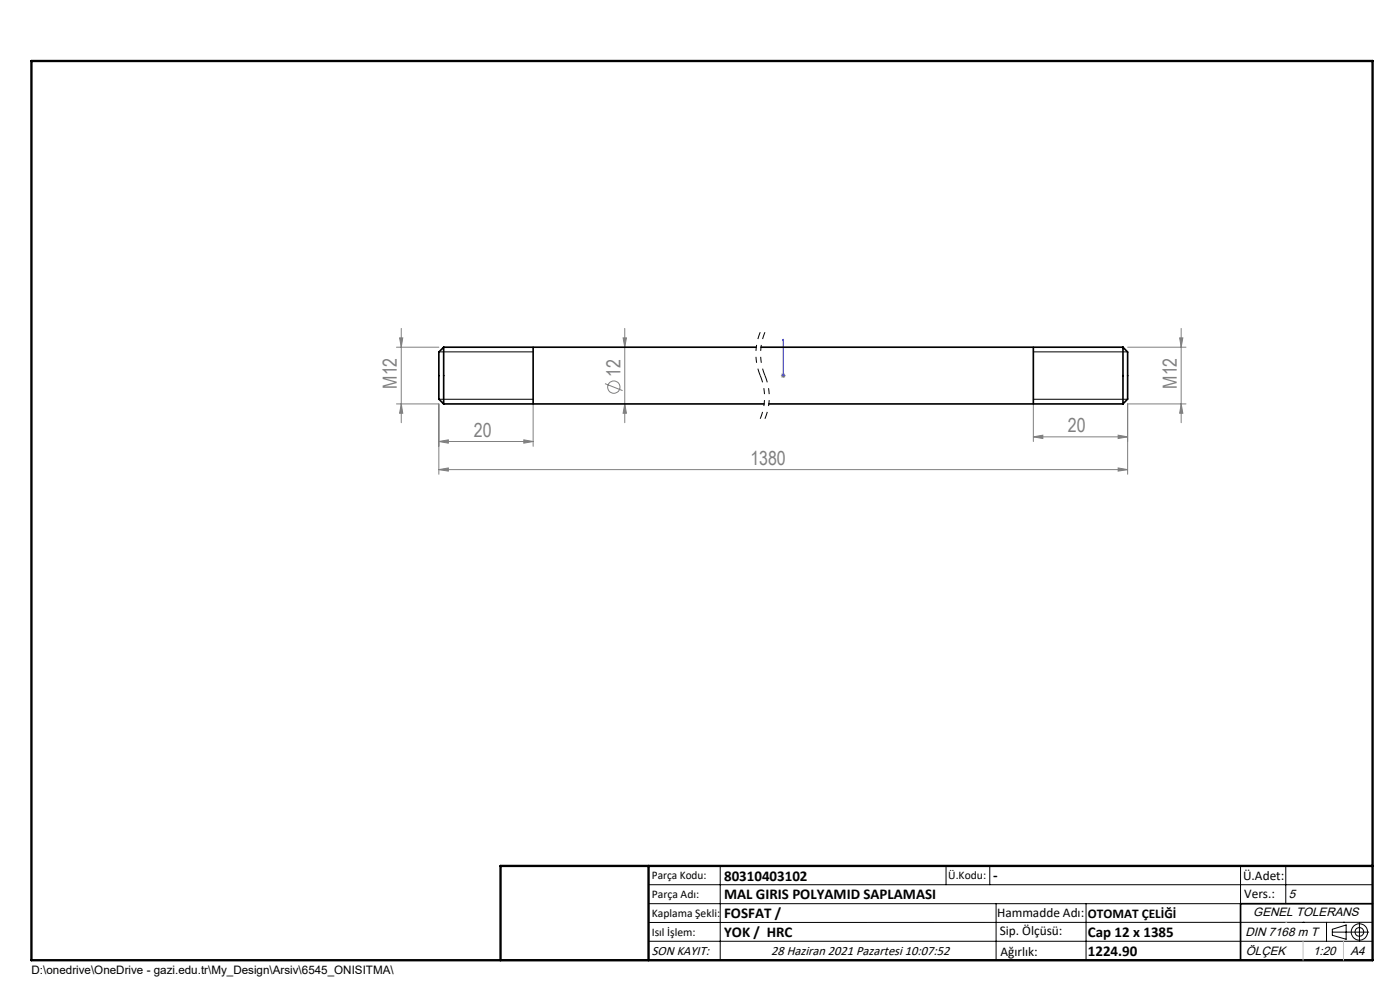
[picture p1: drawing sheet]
<svg xmlns="http://www.w3.org/2000/svg" width="297mm" height="210mm" viewBox="0 0 297 210" stroke-linecap="round" stroke-linejoin="round" font-family="sans-serif">
<g fill="none" stroke="#808080" stroke-width=".21">
<path d="M84.1 73.7h9M84.8 71.7h.6l-.3 2zM85.1 69.7v20M132.2 71.7h.7l-.4 2zM132.5 69.7v20M165.7 79.7h1M165.8 79.3l.7 .7M166.2 79.2v1M166.5 79.3l-.7 .7M239.2 73.7h12.4M250.3 71.7h.6l-.3 2zM250.6 69.7v20"/>
<path d="M84.1 85.7h9v14.9M85.1 85.7l.3 2h-.6zM93.1 93.7l2-.4v.7zM93.1 99.6l2-.3v.6zM93.1 93.7h20M93.1 99.6h146.1M111.1 93.3l2 .4-2 .3zM113.1 85.7v9M128.3 81.4l3.8 1.5M132.5 85.7l.4 2h-.7zM219.2 92.7l2-.4v.7zM219.2 85.7v8"/>
<path d="M219.2 92.7h20M237.2 92.3l2 .4-2 .3zM237.2 99.3l2 .3-2 .3zM250.6 85.7l.3 2h-.6zM251.6 85.7h-12.4v14.9"/>
<circle cx="130.2" cy="82.1" r="1.3"/>
</g>
<path d="M161.3 70.5a11.9 11.9 0 0 0 0 9.1M161.3 79.6a11.9 11.9 0 0 1 0 9.2M162.3 70.5a11.9 11.9 0 0 0 0 9.1M162.3 79.6a11.9 11.9 0 0 1 0 9.2" fill="none" stroke="#000" stroke-width=".21" stroke-dasharray="6.3 1.3 1.3 1.3 1.3 1.3" stroke-dashoffset="4.8" stroke-linecap="butt"/>
<g fill="none" stroke="#000" stroke-width=".21">
<path d="M93.1 74.6h20M219.2 74.6h20M93.1 84.7h20M219.2 84.7h20M137.6 187.7h153.6M137.6 191.7h153.6M137.6 199.7h153.6M152.8 183.7v20M200.7 183.7v4M210 183.7v4M211.3 191.7v12M230.4 191.7v12"/>
<path d="M263.2 183.7v20M272.8 183.7v8M276.4 195.6h.1M281.4 195.6v4.1M282.6 197.7h7.8M282.6 197.1l3-.9v3l-3-.8zM285 195.6h.1M288.4 195.8v3.8M291.2 195.6l-153.6 .1"/>
<circle cx="288.4" cy="197.7" r="1.74"/>
<circle cx="288.4" cy="197.7" r=".93"/>
</g>
<path d="M166.2 79.6v.2zM166.2 72v.3v-.3M166.2 79.7h.1M166.2 72v7.7" fill="none" stroke="#00f" stroke-width=".21"/>
<path d="M113.1 73.7v12M219.2 73.7v12M291.2 191.7h-28v12M106.2 203.7h185" fill="none" stroke="#000" stroke-width=".35"/>
<path d="M6.7 12.9h284.5v190.8h-284.5zM137.6 183.7v20M291.2 183.7h-185v20" fill="none" stroke="#000" stroke-width=".5"/>
<path d="M272.8 195.6h.1M276.4 199.7v4M285 199.7v4" fill="none" stroke="#c0c0c0" stroke-width=".21"/>
<path d="M166.2 79.6v.2zM166.2 72v.3z" fill="#00f"/>
<g fill="#808080">
<path d="M111.1 93.3l2 .4-2 .3zM93.1 93.7l2-.4v.7zM237.2 92.3l2 .4-2 .3zM219.2 92.7l2-.4v.7zM237.2 99.3l2 .3-2 .3zM93.1 99.6l2-.3v.6z"/>
<path d="M85.1 85.7l.3 2h-.6zM84.8 71.7h.6l-.3 2z"/>
<path d="M132.2 71.7h.7l-.4 2zM132.5 85.7l.4 2h-.7zM250.3 71.7h.6l-.3 2zM250.6 85.7l.3 2h-.6z"/>
</g>
<path d="M94.1 73.7v12M94.1 73.7l-1 1v10l1 1M94.1 73.7h66.3M161.4 73.7h76.8M238.2 73.7v12M238.2 73.7l1 1v10l-1 1M94.1 85.7h68M163.1 85.7h75.1" fill="none" stroke="#000" stroke-width=".35"/>
<g font-size="4.1" fill="#808080">
<text x="84.2" y="82.4" transform="rotate(-90 84.2 82.4)">M12</text>
<text x="131.6" y="80" transform="rotate(-90 131.6 80)">12</text>
<text x="249.7" y="82.4" transform="rotate(-90 249.7 82.4)">M12</text>
<text x="100.5" y="92.7">20</text>
<text x="226.5" y="91.7">20</text>
<text x="159.2" y="98.7">1380</text>
</g>
<g font-size="3.2">
<text x="153.6" y="186.8">80310403102</text>
<text x="153.6" y="190.8">MAL GIRIS POLYAMID SAPLAMASI</text>
<text x="210.7" y="186.6">-</text>
<text x="153.6" y="194.8">FOSFAT /</text>
<text x="153.6" y="198.8">YOK / HRC</text>
<text x="230.8" y="198.7">Cap 12 x 1385</text>
<text x="230.8" y="202.8">1224.90</text>
</g>
<g font-size="2.8">
<text x="263.7" y="186.7">Ü.Adet:</text>
<text x="263.9" y="190.5">Vers.:</text>
<text x="211.5" y="194.5">Hammadde Adı:</text>
<text x="230.8" y="194.7">OTOMAT ÇELİĞİ</text>
<text x="138.3" y="202.6">SON KAYIT:</text>
<text x="163.6" y="202.6">28 Haziran 2021 Pazartesi 10:07:52</text>
<text x="212.1" y="198.4">Sip. Ölçüsü:</text>
<text x="212.2" y="202.7">Ağırlık:</text>
</g>
<g font-size="2.6">
<text x="273.4" y="190.4">5</text>
<text x="265.9" y="194.4">GENEL TOLERANS</text>
<text x="264.2" y="198.5">DIN 7168 m T</text>
<text x="264.3" y="202.6">ÖLÇEK</text>
<text x="278.5" y="202.6">1:20</text>
<text x="286.5" y="202.6">A4</text>
</g>
<g font-size="2.5">
<text x="138.3" y="186.4">Parça Kodu:</text>
<text x="138.3" y="190.5">Parça Adı:</text>
<text x="201.2" y="186.5">Ü.Kodu:</text>
<text x="138.3" y="194.5">Kaplama Şekli:</text>
<text x="138.3" y="198.6">Isıl İşlem:</text>
<text x="6.7" y="206.7">D:\onedrive\OneDrive - gazi.edu.tr\My_Design\Arsiv\6545_ONISITMA\</text>
</g>
</svg>
